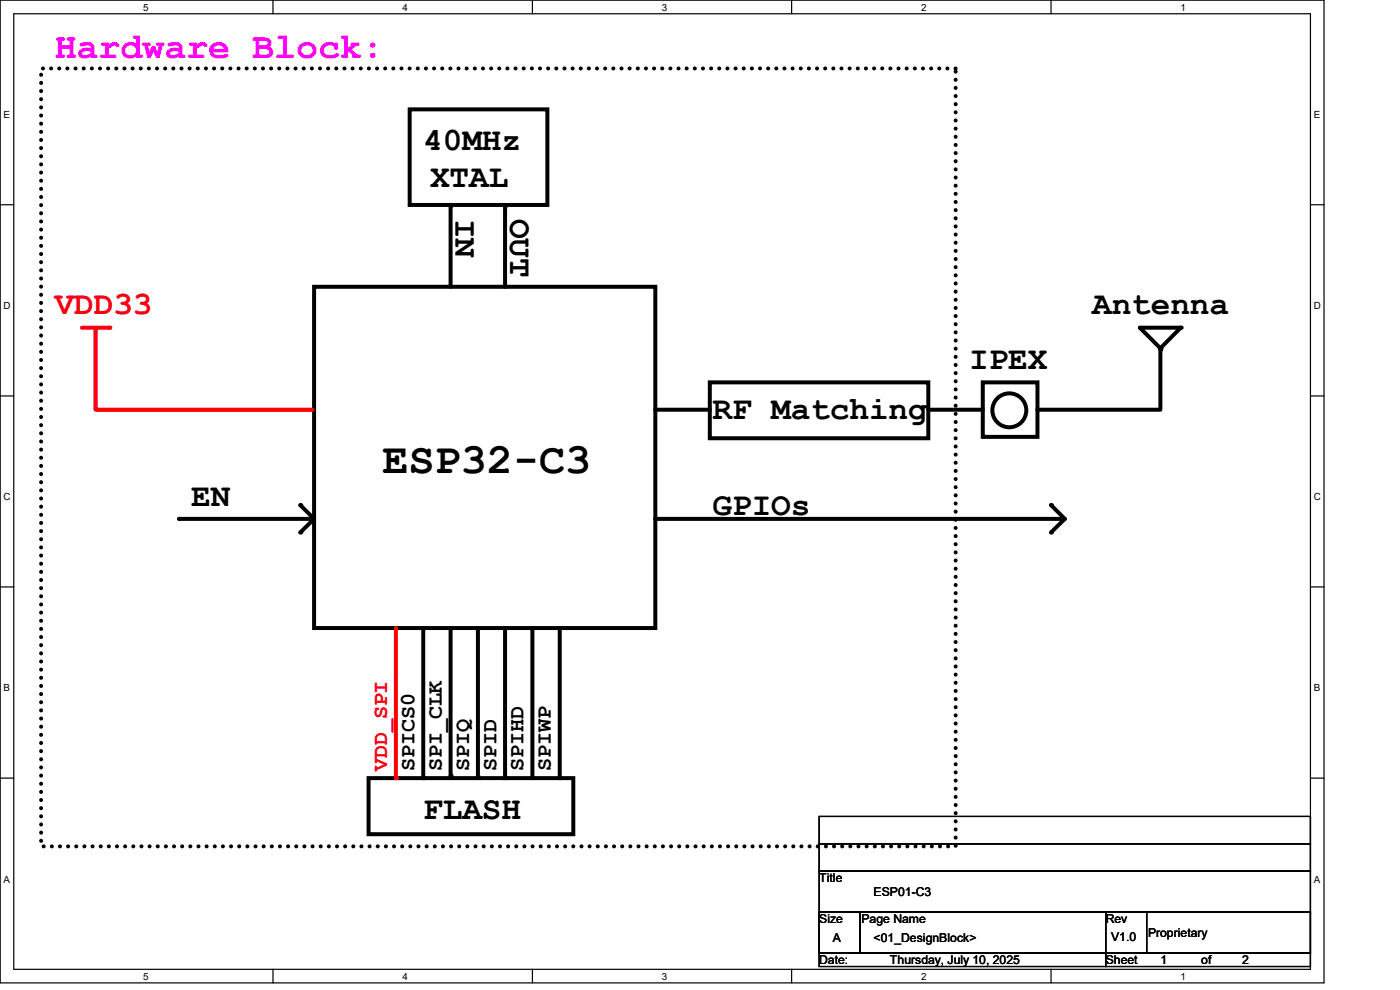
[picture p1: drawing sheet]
<svg xmlns="http://www.w3.org/2000/svg" width="297mm" height="210mm" viewBox="0 0 297 210" stroke-linecap="round" stroke-linejoin="round" font-family="sans-serif">
<g fill="none" stroke="#000" stroke-width=".25">
<path d="M0 0h280.9v208.5h-280.9zM2.9 2.9h275.1v202.7h-275.1zM57.9 0v2.9M112.9 0v2.9M167.9 0v2.9M223 0v2.9M0 43.4h2.9M278 43.4h2.9M0 84h2.9M278 84h2.9M0 124.5h2.9M278 124.5h2.9"/>
<path d="M0 165.1h2.9M278 165.1h2.9M57.9 205.6v2.9M112.9 205.6v2.9M167.9 205.6v2.9M223 205.6v2.9"/>
</g>
<path d="M86.9 23.2h29.2v20.3h-29.2zM95.6 43.7v17.1M107.1 43.7v17.1M66.6 60.8h72.4v72.4h-72.4zM150.6 81.1h46.3v11.9h-46.3zM78.2 165.1h43.4v11.9h-43.4z" fill="none" stroke="#000" stroke-width=".85"/>
<g fill="#000">
<circle cx="95.6" cy="43.7" r=".42"/>
<circle cx="107.1" cy="43.7" r=".42"/>
</g>
<path d="M17.4 69.5h5.8" fill="none" stroke="#f00" stroke-width=".85"/>
<circle cx="23.2" cy="69.5" r=".42" fill="#f00"/>
<g fill="none" stroke="#000" stroke-width=".85">
<path d="M241.8 69.5h8.7l-4.3 4.4z"/>
<circle cx="214.1" cy="87" r="3.6"/>
</g>
<g fill="#000">
<circle cx="246.2" cy="73.9" r=".42"/>
<circle cx="250.5" cy="69.5" r=".42"/>
</g>
<path d="M20.3 69.8v17.1" fill="none" stroke="#f00" stroke-width=".85"/>
<circle cx="20.3" cy="69.8" r=".42" fill="#f00"/>
<path d="M8.7 14.5h194v165h-194z" fill="none" stroke="#000" stroke-width=".85" stroke-dasharray="0 1.7"/>
<path d="M246.2 74.2v12.4" fill="none" stroke="#000" stroke-width=".85"/>
<circle cx="246.2" cy="74.2" r=".42" fill="#000"/>
<path d="M20.6 86.9h45.7" fill="none" stroke="#f00" stroke-width=".85"/>
<circle cx="20.6" cy="86.9" r=".42" fill="#f00"/>
<path d="M139 86.9h11.6M196.9 86.9h11.6M208.5 81.1h11.6v11.6h-11.6zM220.1 86.9h26.1M38 110.1h28.3M63.7 107.1l2.9 3-2.9 2.8M139 110.1h86.9M223 107.1l2.9 3M225.9 110.1l-2.9 2.8M95.6 133.2v31.3M101.4 133.2v31.6M107.1 133.2v31.9" fill="none" stroke="#000" stroke-width=".85"/>
<g fill="#000">
<circle cx="139" cy="86.9" r=".42"/>
<circle cx="196.9" cy="86.9" r=".42"/>
<circle cx="220.1" cy="86.9" r=".42"/>
<circle cx="38" cy="110.1" r=".42"/>
<circle cx="63.7" cy="107.1" r=".42"/>
<circle cx="63.7" cy="112.9" r=".42"/>
<circle cx="139" cy="110.1" r=".42"/>
<circle cx="223" cy="112.9" r=".42"/>
<circle cx="223" cy="107.1" r=".42"/>
<circle cx="95.6" cy="164.5" r=".42"/>
<circle cx="101.4" cy="164.8" r=".42"/>
<circle cx="107.1" cy="165.1" r=".42"/>
</g>
<path d="M84 133.2v31.9" fill="none" stroke="#f00" stroke-width=".85"/>
<circle cx="84" cy="165.1" r=".42" fill="#f00"/>
<path d="M89.8 133.2v31.9M112.9 133.2v31.9M118.7 133.2v31.9" fill="none" stroke="#000" stroke-width=".85"/>
<g fill="#000">
<circle cx="89.8" cy="165.1" r=".42"/>
<circle cx="112.9" cy="165.1" r=".42"/>
<circle cx="118.7" cy="165.1" r=".42"/>
</g>
<path d="M173.8 179h104.2v5.8h-104.2zM173.8 173.2h104.2v5.8h-104.2zM173.8 184.8h104.2v8.7h-104.2zM173.8 193.5h8.7v8.6h-8.7zM173.8 193.5h104.2v8.6h-104.2zM182.5 193.5h52.1v8.6h-52.1zM234.6 193.5h8.6v8.6h-8.6zM243.2 193.5h34.8v8.6h-34.8zM173.8 202.1h60.8v2.9h-60.8zM234.6 202.1h43.4v2.9h-43.4z" fill="none" stroke="#000" stroke-width=".25"/>
<text font-size="9.2" x="81.1" y="100.4">ESP32-C3</text>
<text font-size="7.8" fill="#f0f" x="11.6" y="12.3">Hardware Block:</text>
<g font-size="6.9">
<text x="89.8" y="31.9">40MHz</text>
<text x="91.2" y="39.8">XTAL</text>
<text x="96.6" y="46.4" transform="rotate(90 96.6 46.4)">IN</text>
<text x="108.2" y="46.4" transform="rotate(90 108.2 46.4)">OUT</text>
<text x="231.7" y="66.7">Antenna</text>
<text x="205.6" y="78.3">IPEX</text>
<text x="151.2" y="89">RF Matching</text>
<text x="40.6" y="107.2">EN</text>
<text x="151.2" y="109.2">GPIOs</text>
<text x="89.8" y="173.8">FLASH</text>
</g>
<text font-size="6.9" fill="#f00" x="11.6" y="66.7">VDD33</text>
<text font-size="4.6" fill="#f00" x="82.1" y="163.6" transform="rotate(-90 82.1 163.6)">VDD_SPI</text>
<g font-size="4.6">
<text x="87.9" y="163.6" transform="rotate(-90 87.9 163.6)">SPICS0</text>
<text x="93.7" y="163.6" transform="rotate(-90 93.7 163.6)">SPI_CLK</text>
<text x="99.5" y="163.6" transform="rotate(-90 99.5 163.6)">SPIQ</text>
<text x="105.3" y="163.6" transform="rotate(-90 105.3 163.6)">SPID</text>
<text x="111.1" y="163.6" transform="rotate(-90 111.1 163.6)">SPIHD</text>
<text x="116.9" y="163.6" transform="rotate(-90 116.9 163.6)">SPIWP</text>
</g>
<g font-size="2.6">
<text x="173.8" y="187.1">Title</text>
<text x="185.3" y="190">ESP01-C3</text>
<text x="173.8" y="195.8">Size</text>
<text x="182.8" y="195.8">Page Name</text>
<text x="234.6" y="195.8">Rev</text>
<text x="176.7" y="199.8">A</text>
<text x="185.3" y="199.8">&lt;01_DesignBlock&gt;</text>
<text x="235.7" y="199.6">V1.0</text>
<text x="243.5" y="198.7">Proprietary</text>
<text x="173.8" y="204.5">Date:</text>
<text x="188.8" y="204.5">Thursday, July 10, 2025</text>
<text x="234.6" y="204.5">Sheet</text>
<text x="246.2" y="204.5">1</text>
<text x="254.8" y="204.5">of</text>
<text x="263.5" y="204.5">2</text>
</g>
<g font-size="2.1">
<text x="30.4" y="2.2">5</text>
<text x="85.4" y="2.2">4</text>
<text x="140.4" y="2.2">3</text>
<text x="195.4" y="2.2">2</text>
<text x="250.4" y="2.2">1</text>
<text x=".8" y="25.1">E</text>
<text x="278.7" y="25.1">E</text>
<text x=".8" y="65.6">D</text>
<text x="278.7" y="65.6">D</text>
<text x=".8" y="106.1">C</text>
<text x="278.7" y="106.1">C</text>
<text x=".8" y="146.6">B</text>
<text x="278.7" y="146.6">B</text>
<text x=".8" y="187.2">A</text>
<text x="278.7" y="187.2">A</text>
<text x="30.4" y="207.8">5</text>
<text x="85.4" y="207.8">4</text>
<text x="140.4" y="207.8">3</text>
<text x="195.4" y="207.8">2</text>
<text x="250.4" y="207.8">1</text>
</g>
</svg>
